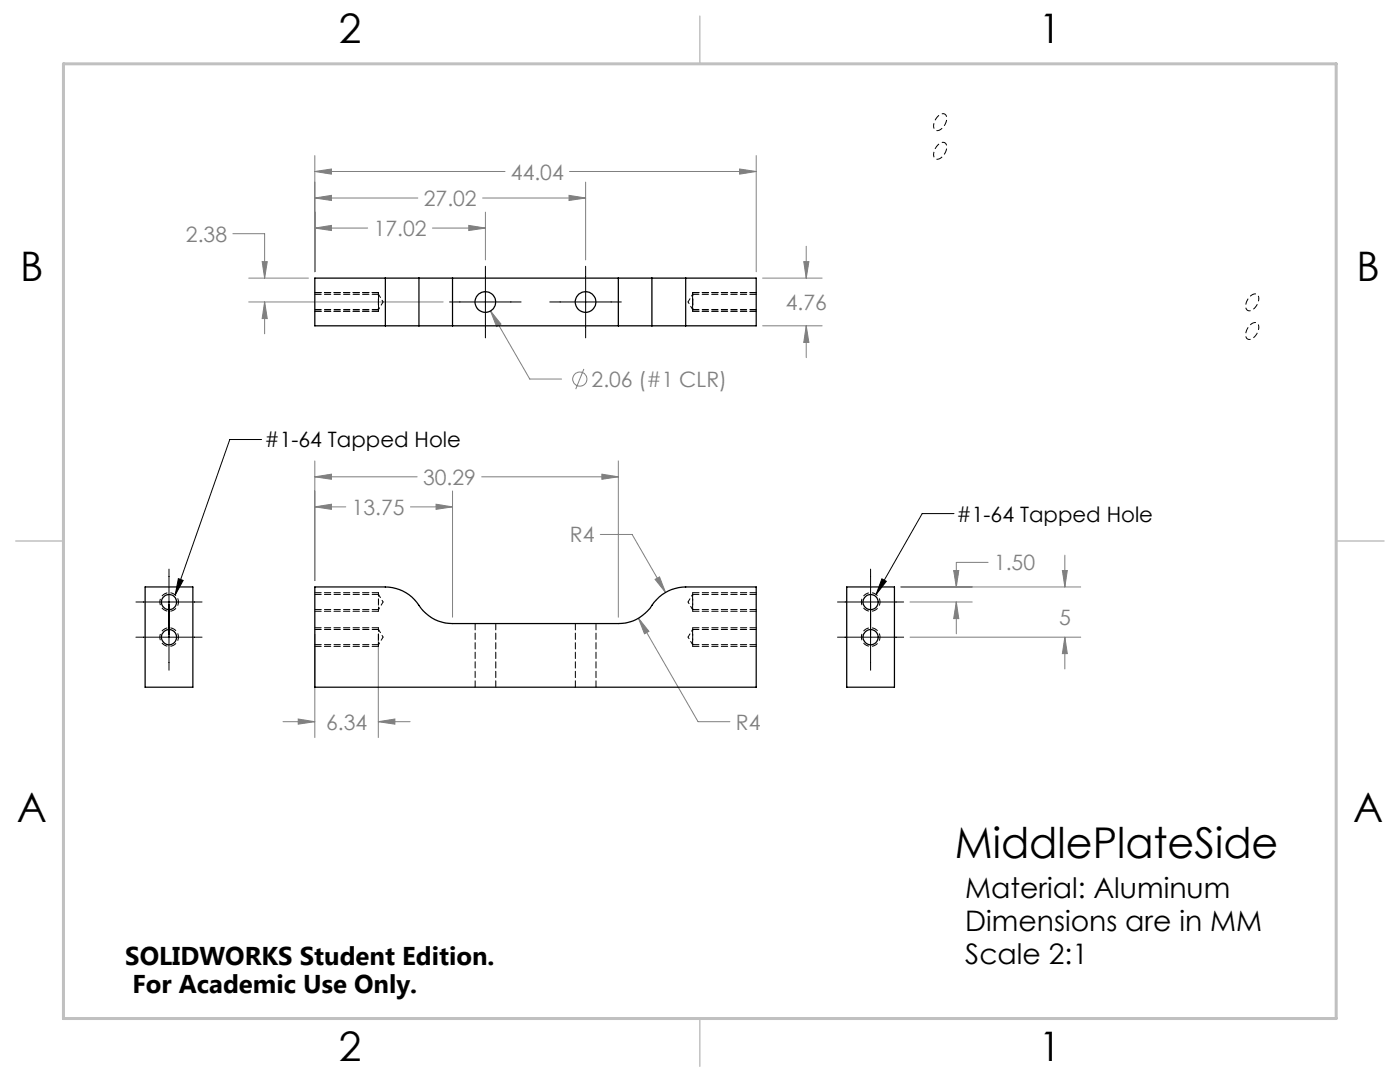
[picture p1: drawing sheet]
<svg xmlns="http://www.w3.org/2000/svg" width="279mm" height="216mm" viewBox="0 0 279 216" stroke-linecap="round" stroke-linejoin="round" font-family="sans-serif">
<g fill="none" stroke="#808080" stroke-width=".2">
<path d="M62.8 34.2l3.3-.5v1zM62.8 39.5l3.3-.5v1zM62.8 31v23.2M62.8 34.2h38M62.8 39.5h20.6M96.3 39.5h20.6M113.6 39l3.3 .5-3.3 .5zM113.7 34.2h37.2M116.9 36.3v15.6M147.6 33.7l3.3 .5-3.3 .5zM150.9 31v23.2M46.5 46.6h6.3v8.9"/>
<path d="M49.6 55.5h12M52.3 52.2h1l-.5 3.3zM62.8 45.5l3.3-.5v1zM62.8 45.5h10.6M86.3 45.5h10.6M93.6 45l3.3 .5-3.3 .5zM96.9 42.3v9.6M152.2 55.5h11.9M160.4 52.2h1l-.5 3.3zM160.9 49.1v6.4M49.6 60.3h38.8M52.8 60.3l.5 3.3h-1z"/>
<path d="M52.8 60.3v6.3M97.9 62.1l2.1 2.6-.9 .5zM97.9 62.1l7.8 13.5h6.4M116.5 73.6l-1.6 4M152.2 65h11.9M160.9 65l.5 3.3h-1zM160.9 65v6.4M62.8 95.1l3.3-.5v1zM62.8 92v23.9M62.8 95.1h20.5M90.3 98v25.2M96.1 95.1h27.3"/>
<path d="M120.1 94.6l3.3 .5-3.3 .5zM123.4 92v31.2M62.8 101.1l3.3-.5v1zM62.8 101.1h6.2M81.9 101.1h8.4M87 100.6l3.3 .5-3.3 .5zM119.8 106.6h6.4l6.6 11.6M130.7 115.6l.9-.5 1.2 3.1zM179.8 117.1h35.9M190.3 113.8h1l-.4 3.3zM197.2 112.2h-6.3v4.9M212 113.8h1l-.5 3.3z"/>
<path d="M212.5 110.8v6.3M62.8 126.5v20.7M75.5 126.5v20.7M127.4 123.4l2.1 2.6-.9 .5zM127.4 123.4l11.9 20.6h6.4M181.6 127.1h34.1M181.6 120.1h12.4M190.9 120.1l.4 3.3h-1zM190.9 120.1v6.4M212.5 127.1l.5 3.3h-1zM212.5 127.1v6.4M56.5 144h6.3"/>
<path d="M59.5 143.5l3.3 .5-3.3 .5zM75.5 144l3.3-.5v1zM75.5 144h6.3"/>
<circle cx="115.7" cy="75.7" r="1.41"/>
</g>
<path d="M35.6 127.1a1.85 1.85 0 0 1-2.7 1.7 1.85 1.85 0 0 1-.2-3.2 1.85 1.85 0 0 1 2.9 1.3v.2M35.6 120.1a1.85 1.85 0 0 1-2.7 1.7 1.85 1.85 0 0 1-.2-3.2 1.85 1.85 0 0 1 2.9 1.3v.2M175.6 127.1a1.85 1.85 0 0 1-2.7 1.7 1.85 1.85 0 0 1-.2-3.2 1.85 1.85 0 0 1 2.9 1.3v.2M175.6 120.1a1.85 1.85 0 0 1-2.7 1.7 1.85 1.85 0 0 1-.2-3.2 1.85 1.85 0 0 1 2.9 1.3v.2" fill="none" stroke="#000" stroke-width=".2" stroke-dasharray="1.3 .6" stroke-dashoffset=".5" stroke-linecap="butt"/>
<path d="M186.3 30.8a.86 .86 0 0 0 .6 1 .86 .86 0 0 0 1-.4 2.17 2.17 0 0 0 .7-2.9 1.86 1.86 0 0 0-2.2 1.7l-.1 .6M186.3 25.1a.86 .86 0 0 0 .6 1 .86 .86 0 0 0 1-.4 2.17 2.17 0 0 0 .7-2.9 1.86 1.86 0 0 0-2.2 1.6l-.1 .7M251.2 59.6a2.41 2.41 0 0 1-2.1 2.4 1.42 1.42 0 0 1-.2-2.1 1.54 1.54 0 0 1 2.1-1.1l.2 .8M251.2 65.3a2.41 2.41 0 0 1-2.1 2.4 1.42 1.42 0 0 1-.2-2.1 1.54 1.54 0 0 1 2.1-1.1l.2 .8" fill="none" stroke="#000" stroke-width=".2" stroke-dasharray="1.3 .6" stroke-dashoffset=".7" stroke-linecap="butt"/>
<g fill="none" stroke="#000" stroke-width=".2">
<path d="M96.9 53.1v14.3M116.9 53.1v14.3M89.7 60.3h14.3M109.7 60.3h14.3M52.2 87.7h-6.3l-10.9 31M33.7 113.6v20.1M35.6 115.5l.9 .3-1.5 2.9zM173.7 113.6v20.1M176 115.5l.9 .5-2.1 2.6zM190.4 102.5h-6.4l-9.2 16.1M27.1 127.1h13.2M27.1 120.1h13.2"/>
<path d="M167.1 127.1h13.2M167.1 120.1h13.2"/>
</g>
<path d="M266.7 153.3v49.9h-240" fill="none" stroke="#c0c0c0" stroke-width=".2"/>
<path d="M139.7 3.2v9.5M3.1 107.9h9.6M266.7 107.9h9.5M139.7 203.2v9.6" fill="none" stroke="#c0c0c0" stroke-width=".3"/>
<path d="M12.7 12.7h254v190.5h-254z" fill="none" stroke="#c0c0c0" stroke-width=".6"/>
<path d="M62.8 58.4h12.7M150.9 58.4h-12.7M62.8 62.1h12.7M150.9 62.1h-12.7M62.8 118.3h12.7M150.9 118.3h-12.7M62.8 125.3h12.7M62.8 129h12.7M62.8 122h12.7M150.9 129h-12.7M150.9 125.3h-12.7M150.9 122h-12.7" fill="none" stroke="#000" stroke-width=".2" stroke-dasharray="1.3 .6"/>
<path d="M138.2 58.4v3.7M75.5 62.1v-3.7M138.2 118.3v3.7M75.5 129v-3.7M75.5 122v-3.7M138.2 125.3v3.7" fill="none" stroke="#000" stroke-width=".2" stroke-dasharray="1.3 .6" stroke-dashoffset=".7"/>
<path d="M59.5 143.5l3.3 .5-3.3 .5zM75.5 144l3.3-.5v1zM127.4 123.4l1.2 3.1 .9-.5zM130.7 115.6l2.1 2.6-1.2-3.1zM87 100.6l3.3 .5-3.3 .5zM62.8 101.1l3.3-.5v1zM120.1 94.6l3.3 .5-3.3 .5zM62.8 95.1l3.3-.5v1zM97.9 62.1l1.2 3.1 .9-.5zM160.9 65l.5 3.3h-1zM160.4 52.2h1l-.5 3.3zM147.6 33.7l3.3 .5-3.3 .5zM62.8 34.2l3.3-.5v1zM93.6 45l3.3 .5-3.3 .5zM62.8 45.5l3.3-.5v1zM62.8 39.5l3.3-.5v1zM113.6 39l3.3 .5-3.3 .5zM52.8 60.3l.5 3.3h-1zM52.3 52.2h1l-.5 3.3zM212.5 127.1l.5 3.3h-1zM212 113.8h1l-.5 3.3zM190.9 120.1l.4 3.3h-1zM190.3 113.8h1l-.4 3.3z" fill="#808080"/>
<path d="M176 115.5l.9 .5-2.1 2.6zM35.6 115.5l.9 .3-1.5 2.9z" fill="#000"/>
<g fill="none" stroke="#000" stroke-width=".25">
<path d="M76.9 55.5h6.7M76.9 55.5h-14.1v9.5h14.1M76.9 55.5v9.5M83.6 55.5h6.7M83.6 55.5v9.5M90.3 55.5h33.1M90.3 55.5v9.5M123.4 55.5h6.7M123.4 55.5v9.5M130.1 55.5h6.7M130.1 55.5v9.5M136.8 55.5h14.1v9.5h-14.1"/>
<path d="M136.8 55.5v9.5M76.9 65h6.7M83.6 65h6.7M90.3 65h33.1M123.4 65h6.7M130.1 65h6.7M29 117.1h9.5v20h-9.5zM62.8 117.1h14.1a8.2 8.2 0 0 1 7.1 4.3 7.8 7.8 0 0 0 6.3 3h33.1a8.1 8.1 0 0 0 7.1-4.2 8.1 8.1 0 0 1 6.3-3.1h14.1v20h-88.1zM169 117.1h9.5v20h-9.5z"/>
<circle cx="96.9" cy="60.3" r="2.05"/>
<circle cx="116.9" cy="60.3" r="2.05"/>
<circle cx="33.7" cy="120.1" r="1.52"/>
<circle cx="33.7" cy="127.1" r="1.51"/>
<circle cx="173.7" cy="120.1" r="1.52"/>
<circle cx="173.8" cy="127.1" r="1.51"/>
</g>
<path d="M138.2 58.7v3.1M75.5 61.8v-3.1M138.2 118.6v3M138.2 125.6v3" fill="none" stroke="#000" stroke-width=".2" stroke-dasharray="1.3 .6" stroke-dashoffset=".1"/>
<path d="M75.5 120.1v-1.5M75.5 121.6v-1.5M75.5 127.1v-1.5M75.5 128.6v-1.5" fill="none" stroke="#000" stroke-width=".2" stroke-dasharray="1.3 .6" stroke-dashoffset=".8"/>
<g fill="none" stroke="#000" stroke-width=".2" stroke-dasharray="1.3 .6">
<path d="M75.5 58.7h-12.7M150.9 58.7h-12.7M62.8 61.8h12.7M138.2 61.8h12.7M75.5 118.6h-12.7M150.9 118.6h-12.7M62.8 121.6h12.7M62.8 128.6h12.7M75.5 125.6h-12.7M94.8 124.4v12.7M98.9 137.1v-12.7M114.8 124.4v12.7"/>
<path d="M118.9 137.1v-12.7M138.2 121.6h12.7M138.2 128.6h12.7M150.9 125.6h-12.7"/>
</g>
<path d="M138.2 58.7l-.9 1.5M75.5 61.8l1-1.6M76.5 60.2l-1-1.5M137.3 60.2l.9 1.6M138.2 118.6l-.9 1.5M75.5 128.6l1-1.5M75.5 121.6l1-1.5M76.5 127.1l-1-1.5M76.5 120.1l-1-1.5M137.3 120.1l.9 1.5M137.3 127.1l.9 1.5M138.2 125.6l-.9 1.5" fill="none" stroke="#000" stroke-width=".2" stroke-dasharray="1.3 .6" stroke-dashoffset=".9"/>
<text font-size="8.5" x="190.6" y="171.3">MiddlePlateSide</text>
<g font-size="8.1">
<text x="67.6" y="8.5">2</text>
<text x="207.3" y="8.5">1</text>
<text x="4" y="56.1">B</text>
<text x="270.7" y="56.1">B</text>
<text x="3.3" y="164.1">A</text>
<text x="270" y="164.1">A</text>
<text x="67.6" y="211.7">2</text>
<text x="207.3" y="211.7">1</text>
</g>
<g font-size="5.6">
<text x="192.6" y="179.1">Material: Aluminum</text>
<text x="192.6" y="185.8">Dimensions are in MM</text>
<text x="192.6" y="192.4">Scale 2:1</text>
</g>
<g font-size="5.1">
<text x="25" y="192.5">SOLIDWORKS Student Edition.</text>
<text x="26.4" y="198.1">For Academic Use Only.</text>
</g>
<g font-size="4.2" fill="#808080">
<text x="102" y="35.8">44.04</text>
<text x="84.6" y="41.1">27.02</text>
<text x="74.6" y="47.1">17.02</text>
<text x="37.1" y="48.2">2.38</text>
<text x="156.8" y="61.8">4.76</text>
<text x="118.1" y="77.2">2.06 (#1 CLR)</text>
<text x="84.4" y="96.7">30.29</text>
<text x="70.2" y="102.7">13.75</text>
<text x="113.7" y="108.2">R4</text>
<text x="198.4" y="113.8">1.50</text>
<text x="211.4" y="124.7">5</text>
<text x="65.1" y="145.6">6.34</text>
<text x="146.9" y="145.6">R4</text>
</g>
<g font-size="4.2">
<text x="52.8" y="89.3">#1-64 Tapped Hole</text>
<text x="190.9" y="104.1">#1-64 Tapped Hole</text>
</g>
</svg>
